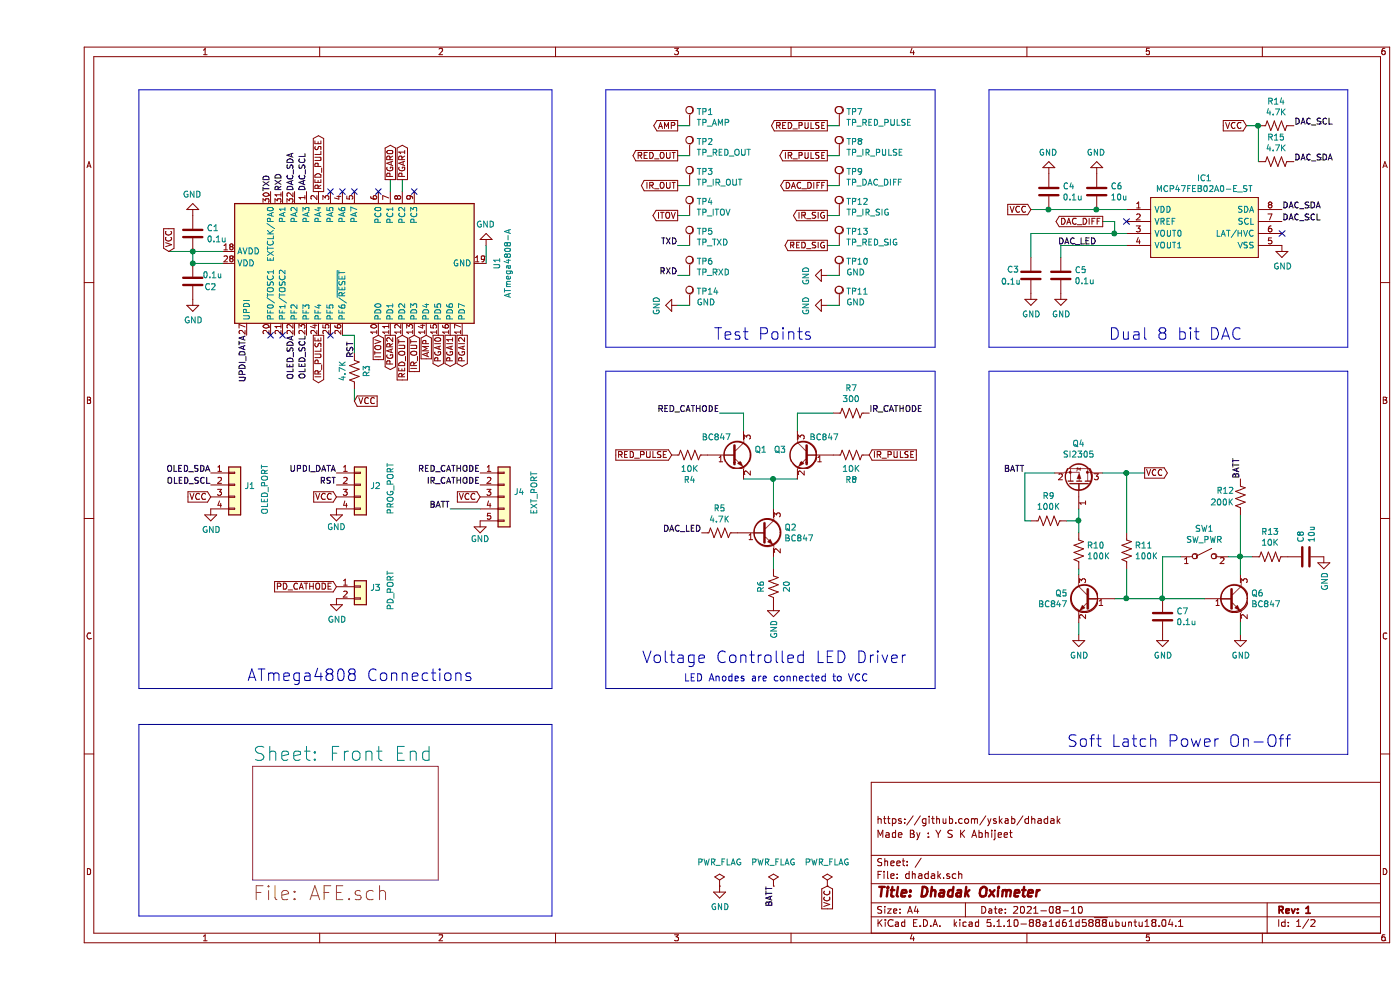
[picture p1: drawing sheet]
EESchema Schematic File Version 4
EELAYER 30 0
EELAYER END
$Descr A4 11693 8268
encoding utf-8
Sheet 1 2
Title "Dhadak Oximeter"
Date "2021-08-10"
Rev "1"
Comp ""
Comment1 "Made By : Y S K Abhijeet"
Comment2 "https://github.com/yskab/dhadak"
Comment3 ""
Comment4 ""
$EndDescr
$Comp
L Device:Q_NPN_BEC Q?
U 1 1
P 6050 4450
AR Path="/60F31C2B/60F4E1F8" Ref="Q?"  Part="1" 
AR Path="/60F4E1F8" Ref="Q2"  Part="1" 
F 0 "Q2" H 6241 4496 50  0000 L CNN
F 1 "BC847" H 6241 4405 50  0000 L CNN
F 2 "Package_TO_SOT_SMD:SOT-23" H 6250 4550 50  0001 C CNN
F 3 "~" H 6050 4450 50  0001 C CNN
	1    6050 4450
	1    0    0    -1  
$EndComp
$Comp
L power:GND #PWR?
U 1 1
P 6150 5050
AR Path="/60F31C2B/60F4E1FE" Ref="#PWR?"  Part="1" 
AR Path="/60F4E1FE" Ref="#PWR0101"  Part="1" 
F 0 "#PWR0101" H 6150 4800 50  0001 C CNN
F 1 "GND" V 6155 4922 50  0000 R CNN
F 2 "" H 6150 5050 50  0001 C CNN
F 3 "" H 6150 5050 50  0001 C CNN
	1    6150 5050
	1    0    0    -1  
$EndComp
$Comp
L Device:R_US R?
U 1 1
P 5450 3800
AR Path="/60F31C2B/60F4E206" Ref="R?"  Part="1" 
AR Path="/60F4E206" Ref="R4"  Part="1" 
F 0 "R4" V 5655 3800 50  0000 C CNN
F 1 "10K" V 5564 3800 50  0000 C CNN
F 2 "Resistor_SMD:R_0402_1005Metric" V 5490 3790 50  0001 C CNN
F 3 "~" H 5450 3800 50  0001 C CNN
	1    5450 3800
	0    1    1    0   
$EndComp
$Comp
L Device:R_US R?
U 1 1
P 6800 3800
AR Path="/60F31C2B/60F4E20C" Ref="R?"  Part="1" 
AR Path="/60F4E20C" Ref="R8"  Part="1" 
F 0 "R8" V 7005 3800 50  0000 C CNN
F 1 "10K" V 6914 3800 50  0000 C CNN
F 2 "Resistor_SMD:R_0402_1005Metric" V 6840 3790 50  0001 C CNN
F 3 "~" H 6800 3800 50  0001 C CNN
	1    6800 3800
	0    1    1    0   
$EndComp
$Comp
L Device:Q_NPN_BEC Q?
U 1 1
P 6450 3800
AR Path="/60F31C2B/60F4E214" Ref="Q?"  Part="1" 
AR Path="/60F4E214" Ref="Q3"  Part="1" 
F 0 "Q3" H 6641 3846 50  0000 L CNN
F 1 "BC847" H 6200 3950 50  0000 L CNN
F 2 "Package_TO_SOT_SMD:SOT-23" H 6650 3900 50  0001 C CNN
F 3 "~" H 6450 3800 50  0001 C CNN
	1    6450 3800
	-1   0    0    -1  
$EndComp
Text Label 5700 3450 2    50   ~ 0
RED_CATHODE
Text Label 6950 3450 0    50   ~ 0
IR_CATHODE
Wire Wire Line
	6350 3600 6350 3450
Wire Wire Line
	5900 3600 5900 3450
Wire Wire Line
	5700 3450 5900 3450
$Comp
L Device:Q_NPN_BEC Q?
U 1 1
P 5800 3800
AR Path="/60F31C2B/60F4E220" Ref="Q?"  Part="1" 
AR Path="/60F4E220" Ref="Q1"  Part="1" 
F 0 "Q1" H 5991 3846 50  0000 L CNN
F 1 "BC847" H 5550 3950 50  0000 L CNN
F 2 "Package_TO_SOT_SMD:SOT-23" H 6000 3900 50  0001 C CNN
F 3 "~" H 5800 3800 50  0001 C CNN
	1    5800 3800
	1    0    0    -1  
$EndComp
Text Label 5550 4450 2    50   ~ 0
DAC_LED
Wire Wire Line
	6150 4650 6150 4750
$Comp
L Device:R_US R?
U 1 1
P 6150 4900
AR Path="/60F31C2B/60F4E229" Ref="R?"  Part="1" 
AR Path="/60F4E229" Ref="R6"  Part="1" 
F 0 "R6" V 6250 4900 50  0000 C CNN
F 1 "20" V 6036 4900 50  0000 C CNN
F 2 "Resistor_SMD:R_0805_2012Metric" V 6190 4890 50  0001 C CNN
F 3 "~" H 6150 4900 50  0001 C CNN
	1    6150 4900
	-1   0    0    1   
$EndComp
$Comp
L Device:R_US R?
U 1 1
P 5700 4450
AR Path="/60F31C2B/60F4E22F" Ref="R?"  Part="1" 
AR Path="/60F4E22F" Ref="R5"  Part="1" 
F 0 "R5" V 5495 4450 50  0000 C CNN
F 1 "4.7K" V 5586 4450 50  0000 C CNN
F 2 "Resistor_SMD:R_0402_1005Metric" V 5740 4440 50  0001 C CNN
F 3 "~" H 5700 4450 50  0001 C CNN
	1    5700 4450
	0    1    1    0   
$EndComp
Text GLabel 5300 3800 0    50   Input ~ 0
RED_PULSE
Text GLabel 6950 3800 2    50   Input ~ 0
IR_PULSE
Wire Notes Line style solid
	850  750  4300 750 
Wire Notes Line style solid
	4750 750  7500 750 
Wire Notes Line style solid
	7500 2900 4750 2900
Text Notes 5650 2850 0    98   ~ 0
Test Points
Wire Notes Line style solid
	4750 750  4750 2900
Wire Notes Line style solid
	7500 750  7500 2900
Wire Wire Line
	8250 3950 8500 3950
$Comp
L Device:R_US R?
U 1 1
P 8450 4350
AR Path="/60F31C2B/60F6DB84" Ref="R?"  Part="1" 
AR Path="/60F6DB84" Ref="R9"  Part="1" 
F 0 "R9" V 8655 4350 50  0000 C CNN
F 1 "100K" V 8564 4350 50  0000 C CNN
F 2 "Resistor_SMD:R_0402_1005Metric" V 8490 4340 50  0001 C CNN
F 3 "~" H 8450 4350 50  0001 C CNN
	1    8450 4350
	0    -1   -1   0   
$EndComp
Wire Wire Line
	8600 4350 8700 4350
Wire Wire Line
	8700 4350 8700 4250
Wire Wire Line
	8250 4350 8300 4350
Wire Wire Line
	8250 3950 8250 4350
$Comp
L power:GND #PWR?
U 1 1
P 8700 5300
AR Path="/60F31C2B/60F6DB8E" Ref="#PWR?"  Part="1" 
AR Path="/60F6DB8E" Ref="#PWR0102"  Part="1" 
F 0 "#PWR0102" H 8700 5050 50  0001 C CNN
F 1 "GND" H 8705 5127 50  0000 C CNN
F 2 "" H 8700 5300 50  0001 C CNN
F 3 "" H 8700 5300 50  0001 C CNN
	1    8700 5300
	1    0    0    -1  
$EndComp
$Comp
L Device:R_US R?
U 1 1
P 8700 4600
AR Path="/60F31C2B/60F6DB94" Ref="R?"  Part="1" 
AR Path="/60F6DB94" Ref="R10"  Part="1" 
F 0 "R10" H 8768 4646 50  0000 L CNN
F 1 "100K" H 8768 4555 50  0000 L CNN
F 2 "Resistor_SMD:R_0402_1005Metric" V 8740 4590 50  0001 C CNN
F 3 "~" H 8700 4600 50  0001 C CNN
	1    8700 4600
	1    0    0    -1  
$EndComp
Wire Wire Line
	8700 4450 8700 4350
Connection ~ 8700 4350
Wire Wire Line
	9100 3950 9100 4450
Wire Wire Line
	8700 4750 8700 4800
Wire Wire Line
	9100 4750 9100 5000
Wire Wire Line
	9100 5000 9000 5000
Connection ~ 9100 5000
$Comp
L Switch:SW_SPST SW?
U 1 1
P 9750 4650
AR Path="/60F31C2B/60F6DBA2" Ref="SW?"  Part="1" 
AR Path="/60F6DBA2" Ref="SW1"  Part="1" 
F 0 "SW1" H 9750 4885 50  0000 C CNN
F 1 "SW_PWR" H 9750 4794 50  0000 C CNN
F 2 "Button_Switch_THT:SW_PUSH_6mm" H 9750 4650 50  0001 C CNN
F 3 "https://www.sunrom.com/m/4917" H 9750 4650 50  0001 C CNN
	1    9750 4650
	1    0    0    -1  
$EndComp
$Comp
L Device:C C7
U 1 1
P 9400 5150
AR Path="/60F6DBA9" Ref="C7"  Part="1" 
AR Path="/5FA16378/60F6DBA9" Ref="C?"  Part="1" 
AR Path="/5FE1F0AB/60F6DBA9" Ref="C?"  Part="1" 
AR Path="/606BED55/60F6DBA9" Ref="C?"  Part="1" 
AR Path="/60F31C2B/60F6DBA9" Ref="C?"  Part="1" 
F 0 "C7" H 9515 5196 50  0000 L CNN
F 1 "0.1u" H 9515 5105 50  0000 L CNN
F 2 "Capacitor_SMD:C_0402_1005Metric" H 9438 5000 50  0001 C CNN
F 3 "~" H 9400 5150 50  0001 C CNN
	1    9400 5150
	1    0    0    -1  
$EndComp
$Comp
L power:GND #PWR?
U 1 1
P 9400 5300
AR Path="/60F31C2B/60F6DBB1" Ref="#PWR?"  Part="1" 
AR Path="/60F6DBB1" Ref="#PWR0103"  Part="1" 
F 0 "#PWR0103" H 9400 5050 50  0001 C CNN
F 1 "GND" H 9405 5127 50  0000 C CNN
F 2 "" H 9400 5300 50  0001 C CNN
F 3 "" H 9400 5300 50  0001 C CNN
	1    9400 5300
	1    0    0    -1  
$EndComp
$Comp
L power:GND #PWR?
U 1 1
P 10050 5300
AR Path="/60F31C2B/60F6DBB7" Ref="#PWR?"  Part="1" 
AR Path="/60F6DBB7" Ref="#PWR0104"  Part="1" 
F 0 "#PWR0104" H 10050 5050 50  0001 C CNN
F 1 "GND" H 10055 5127 50  0000 C CNN
F 2 "" H 10050 5300 50  0001 C CNN
F 3 "" H 10050 5300 50  0001 C CNN
	1    10050 5300
	1    0    0    -1  
$EndComp
$Comp
L Device:C C8
U 1 1
P 10600 4650
AR Path="/60F6DBBD" Ref="C8"  Part="1" 
AR Path="/5FA16378/60F6DBBD" Ref="C?"  Part="1" 
AR Path="/5FE1F0AB/60F6DBBD" Ref="C?"  Part="1" 
AR Path="/606BED55/60F6DBBD" Ref="C?"  Part="1" 
AR Path="/60F31C2B/60F6DBBD" Ref="C?"  Part="1" 
F 0 "C8" H 10715 4696 50  0000 L CNN
F 1 "10u" H 10715 4605 50  0000 L CNN
F 2 "Capacitor_SMD:C_0805_2012Metric" H 10638 4500 50  0001 C CNN
F 3 "~" H 10600 4650 50  0001 C CNN
	1    10600 4650
	0    -1   -1   0   
$EndComp
$Comp
L power:GND #PWR?
U 1 1
P 10750 4650
AR Path="/60F31C2B/60F6DBC3" Ref="#PWR?"  Part="1" 
AR Path="/60F6DBC3" Ref="#PWR0105"  Part="1" 
F 0 "#PWR0105" H 10750 4400 50  0001 C CNN
F 1 "GND" V 10755 4522 50  0000 R CNN
F 2 "" H 10750 4650 50  0001 C CNN
F 3 "" H 10750 4650 50  0001 C CNN
	1    10750 4650
	1    0    0    -1  
$EndComp
Text Label 8250 3950 2    50   ~ 0
BATT
Text Label 10050 4000 1    50   ~ 0
BATT
Text Notes 8600 6250 0    98   ~ 0
Soft Latch Power On-Off
Wire Wire Line
	8700 5200 8700 5300
Wire Wire Line
	10050 5200 10050 5300
$Comp
L Device:Q_NPN_BEC Q?
U 1 1
P 8800 5000
AR Path="/60F31C2B/60F6DBD0" Ref="Q?"  Part="1" 
AR Path="/60F6DBD0" Ref="Q5"  Part="1" 
F 0 "Q5" H 8991 5046 50  0000 L CNN
F 1 "BC847" H 8991 4955 50  0000 L CNN
F 2 "Package_TO_SOT_SMD:SOT-23" H 9000 5100 50  0001 C CNN
F 3 "~" H 8800 5000 50  0001 C CNN
	1    8800 5000
	-1   0    0    -1  
$EndComp
$Comp
L Device:Q_NPN_BEC Q?
U 1 1
P 9950 5000
AR Path="/60F31C2B/60F6DBD6" Ref="Q?"  Part="1" 
AR Path="/60F6DBD6" Ref="Q6"  Part="1" 
F 0 "Q6" H 10141 5046 50  0000 L CNN
F 1 "BC847" H 10141 4955 50  0000 L CNN
F 2 "Package_TO_SOT_SMD:SOT-23" H 10150 5100 50  0001 C CNN
F 3 "~" H 9950 5000 50  0001 C CNN
	1    9950 5000
	1    0    0    -1  
$EndComp
Text Label 10400 1850 0    50   ~ 0
DAC_SCL
Text Label 10400 1750 0    50   ~ 0
DAC_SDA
Text Label 8850 2050 2    50   ~ 0
DAC_LED
$Comp
L power:GND #PWR?
U 1 1
P 10400 2050
AR Path="/60F31C2B/60F6DBEF" Ref="#PWR?"  Part="1" 
AR Path="/60F6DBEF" Ref="#PWR0106"  Part="1" 
F 0 "#PWR0106" H 10400 1800 50  0001 C CNN
F 1 "GND" H 10405 1877 50  0000 C CNN
F 2 "" H 10400 2050 50  0001 C CNN
F 3 "" H 10400 2050 50  0001 C CNN
	1    10400 2050
	1    0    0    -1  
$EndComp
Wire Notes Line style solid
	7950 6300 10950 6300
Wire Notes Line style solid
	7950 3100 10950 3100
$Comp
L Device:C C?
U 1 1
P 8850 1600
AR Path="/60F31C2B/60F6DBF7" Ref="C?"  Part="1" 
AR Path="/60F6DBF7" Ref="C6"  Part="1" 
F 0 "C6" H 8965 1646 50  0000 L CNN
F 1 "10u" H 8965 1555 50  0000 L CNN
F 2 "Capacitor_SMD:C_0805_2012Metric" H 8888 1450 50  0001 C CNN
F 3 "~" H 8850 1600 50  0001 C CNN
	1    8850 1600
	1    0    0    -1  
$EndComp
$Comp
L power:GND #PWR?
U 1 1
P 8850 1450
AR Path="/60F31C2B/60F6DBFD" Ref="#PWR?"  Part="1" 
AR Path="/60F6DBFD" Ref="#PWR0107"  Part="1" 
F 0 "#PWR0107" H 8850 1200 50  0001 C CNN
F 1 "GND" H 8855 1277 50  0000 C CNN
F 2 "" H 8850 1450 50  0001 C CNN
F 3 "" H 8850 1450 50  0001 C CNN
	1    8850 1450
	-1   0    0    1   
$EndComp
$Comp
L Device:C C?
U 1 1
P 8550 2300
AR Path="/60F31C2B/60F6DC03" Ref="C?"  Part="1" 
AR Path="/60F6DC03" Ref="C5"  Part="1" 
F 0 "C5" H 8665 2346 50  0000 L CNN
F 1 "0.1u" H 8665 2255 50  0000 L CNN
F 2 "Capacitor_SMD:C_0402_1005Metric" H 8588 2150 50  0001 C CNN
F 3 "~" H 8550 2300 50  0001 C CNN
	1    8550 2300
	1    0    0    -1  
$EndComp
$Comp
L Device:C C?
U 1 1
P 8300 2300
AR Path="/60F31C2B/60F6DC09" Ref="C?"  Part="1" 
AR Path="/60F6DC09" Ref="C3"  Part="1" 
F 0 "C3" H 8100 2350 50  0000 L CNN
F 1 "0.1u" H 8050 2250 50  0000 L CNN
F 2 "Capacitor_SMD:C_0402_1005Metric" H 8338 2150 50  0001 C CNN
F 3 "~" H 8300 2300 50  0001 C CNN
	1    8300 2300
	1    0    0    -1  
$EndComp
$Comp
L power:GND #PWR?
U 1 1
P 8550 2450
AR Path="/60F31C2B/60F6DC10" Ref="#PWR?"  Part="1" 
AR Path="/60F6DC10" Ref="#PWR0108"  Part="1" 
F 0 "#PWR0108" H 8550 2200 50  0001 C CNN
F 1 "GND" H 8555 2277 50  0000 C CNN
F 2 "" H 8550 2450 50  0001 C CNN
F 3 "" H 8550 2450 50  0001 C CNN
	1    8550 2450
	1    0    0    -1  
$EndComp
$Comp
L power:GND #PWR?
U 1 1
P 8300 2450
AR Path="/60F31C2B/60F6DC16" Ref="#PWR?"  Part="1" 
AR Path="/60F6DC16" Ref="#PWR0109"  Part="1" 
F 0 "#PWR0109" H 8300 2200 50  0001 C CNN
F 1 "GND" H 8305 2277 50  0000 C CNN
F 2 "" H 8300 2450 50  0001 C CNN
F 3 "" H 8300 2450 50  0001 C CNN
	1    8300 2450
	1    0    0    -1  
$EndComp
$Comp
L Device:R_US R?
U 1 1
P 10350 1350
AR Path="/6175E549/60F6DC1E" Ref="R?"  Part="1" 
AR Path="/60F6DC1E" Ref="R15"  Part="1" 
AR Path="/60F31C2B/60F6DC1E" Ref="R?"  Part="1" 
F 0 "R15" V 10145 1350 50  0000 C CNN
F 1 "4.7K" V 10236 1350 50  0000 C CNN
F 2 "Resistor_SMD:R_0402_1005Metric" V 10390 1340 50  0001 C CNN
F 3 "~" H 10350 1350 50  0001 C CNN
	1    10350 1350
	0    1    1    0   
$EndComp
$Comp
L Device:R_US R?
U 1 1
P 10350 1050
AR Path="/6175E549/60F6DC24" Ref="R?"  Part="1" 
AR Path="/60F6DC24" Ref="R14"  Part="1" 
AR Path="/60F31C2B/60F6DC24" Ref="R?"  Part="1" 
F 0 "R14" V 10145 1050 50  0000 C CNN
F 1 "4.7K" V 10236 1050 50  0000 C CNN
F 2 "Resistor_SMD:R_0402_1005Metric" V 10390 1040 50  0001 C CNN
F 3 "~" H 10350 1050 50  0001 C CNN
	1    10350 1050
	0    1    1    0   
$EndComp
Text Label 10500 1350 0    50   ~ 0
DAC_SDA
Text Label 10500 1050 0    50   ~ 0
DAC_SCL
Text GLabel 10100 1050 0    50   Input ~ 0
VCC
Wire Wire Line
	10200 1350 10200 1050
NoConn ~ 9100 1850
Wire Notes Line style solid
	10950 750  10950 2900
Wire Notes Line style solid
	7950 2900 7950 750 
Text Notes 8950 2850 0    98   ~ 0
Dual 8 bit DAC
Wire Notes Line style solid
	7950 2900 10950 2900
Wire Notes Line style solid
	7950 750  10950 750 
Wire Wire Line
	10100 1050 10200 1050
Connection ~ 10200 1050
Text GLabel 9250 3950 2    50   Output ~ 0
VCC
Wire Notes Line style solid
	10950 3100 10950 6300
Wire Notes Line style solid
	7950 3100 7950 6300
NoConn ~ 10400 1950
Wire Wire Line
	9950 4650 10050 4650
Connection ~ 10050 4650
Wire Wire Line
	10050 4650 10050 4800
Wire Wire Line
	10050 4650 10150 4650
$Comp
L Device:R_US R?
U 1 1
P 10050 4150
AR Path="/60F31C2B/60F6DC7A" Ref="R?"  Part="1" 
AR Path="/60F6DC7A" Ref="R12"  Part="1" 
F 0 "R12" H 10250 4100 50  0000 R CNN
F 1 "200K" H 10300 4200 50  0000 R CNN
F 2 "Resistor_SMD:R_0402_1005Metric" V 10090 4140 50  0001 C CNN
F 3 "~" H 10050 4150 50  0001 C CNN
	1    10050 4150
	-1   0    0    1   
$EndComp
$Comp
L Device:R_US R?
U 1 1
P 9100 4600
AR Path="/60F31C2B/60F6DC8F" Ref="R?"  Part="1" 
AR Path="/60F6DC8F" Ref="R11"  Part="1" 
F 0 "R11" H 9168 4646 50  0000 L CNN
F 1 "100K" H 9168 4555 50  0000 L CNN
F 2 "Resistor_SMD:R_0402_1005Metric" V 9140 4590 50  0001 C CNN
F 3 "~" H 9100 4600 50  0001 C CNN
	1    9100 4600
	1    0    0    -1  
$EndComp
$Comp
L Device:R_US R?
U 1 1
P 10300 4650
AR Path="/60F31C2B/60F6DC95" Ref="R?"  Part="1" 
AR Path="/60F6DC95" Ref="R13"  Part="1" 
F 0 "R13" V 10505 4650 50  0000 C CNN
F 1 "10K" V 10414 4650 50  0000 C CNN
F 2 "Resistor_SMD:R_0402_1005Metric" V 10340 4640 50  0001 C CNN
F 3 "~" H 10300 4650 50  0001 C CNN
	1    10300 4650
	0    -1   -1   0   
$EndComp
Text GLabel 8300 1750 0    50   Input ~ 0
VCC
Connection ~ 8850 1750
Wire Wire Line
	8850 1750 9100 1750
$Comp
L power:PWR_FLAG #FLG?
U 1 1
P 5700 7400
AR Path="/60F31C2B/60F7C1DE" Ref="#FLG?"  Part="1" 
AR Path="/60F7C1DE" Ref="#FLG0101"  Part="1" 
F 0 "#FLG0101" H 5700 7475 50  0001 C CNN
F 1 "PWR_FLAG" H 5700 7600 50  0000 C CNN
F 2 "" H 5700 7400 50  0001 C CNN
F 3 "~" H 5700 7400 50  0001 C CNN
	1    5700 7400
	1    0    0    -1  
$EndComp
$Comp
L power:GND #PWR?
U 1 1
P 5700 7400
AR Path="/60F31C2B/60F7C1E4" Ref="#PWR?"  Part="1" 
AR Path="/60F7C1E4" Ref="#PWR0110"  Part="1" 
F 0 "#PWR0110" H 5700 7150 50  0001 C CNN
F 1 "GND" H 5705 7227 50  0000 C CNN
F 2 "" H 5700 7400 50  0001 C CNN
F 3 "" H 5700 7400 50  0001 C CNN
	1    5700 7400
	1    0    0    -1  
$EndComp
$Comp
L power:PWR_FLAG #FLG?
U 1 1
P 6150 7400
AR Path="/60F31C2B/60F7C1EA" Ref="#FLG?"  Part="1" 
AR Path="/60F7C1EA" Ref="#FLG0102"  Part="1" 
F 0 "#FLG0102" H 6150 7475 50  0001 C CNN
F 1 "PWR_FLAG" H 6150 7600 50  0000 C CNN
F 2 "" H 6150 7400 50  0001 C CNN
F 3 "~" H 6150 7400 50  0001 C CNN
	1    6150 7400
	1    0    0    -1  
$EndComp
Text Label 6150 7400 3    50   ~ 0
BATT
Text GLabel 6600 7400 3    50   Input ~ 0
VCC
$Comp
L power:PWR_FLAG #FLG?
U 1 1
P 6600 7400
AR Path="/60F31C2B/60F7C1F2" Ref="#FLG?"  Part="1" 
AR Path="/60F7C1F2" Ref="#FLG0103"  Part="1" 
F 0 "#FLG0103" H 6600 7475 50  0001 C CNN
F 1 "PWR_FLAG" H 6600 7600 50  0000 C CNN
F 2 "" H 6600 7400 50  0001 C CNN
F 3 "~" H 6600 7400 50  0001 C CNN
	1    6600 7400
	1    0    0    -1  
$EndComp
$Sheet
S 1800 6400 1550 950 
U 60F86AF7
F0 "Front End" 118
F1 "AFE.sch" 118
$EndSheet
$Comp
L Device:R_US R?
U 1 1
P 6800 3450
AR Path="/60F31C2B/60F67117" Ref="R?"  Part="1" 
AR Path="/60F67117" Ref="R7"  Part="1" 
F 0 "R7" V 7005 3450 50  0000 C CNN
F 1 "300" V 6914 3450 50  0000 C CNN
F 2 "Resistor_SMD:R_0402_1005Metric" V 6840 3440 50  0001 C CNN
F 3 "~" H 6800 3450 50  0001 C CNN
	1    6800 3450
	0    -1   -1   0   
$EndComp
Wire Wire Line
	6350 3450 6650 3450
Wire Wire Line
	5900 4000 6150 4000
Connection ~ 6150 4000
Wire Wire Line
	6150 4000 6350 4000
$Comp
L Device:C C?
U 1 1
P 8450 1600
AR Path="/60F31C2B/611AFFF0" Ref="C?"  Part="1" 
AR Path="/611AFFF0" Ref="C4"  Part="1" 
F 0 "C4" H 8565 1646 50  0000 L CNN
F 1 "0.1u" H 8565 1555 50  0000 L CNN
F 2 "Capacitor_SMD:C_0402_1005Metric" H 8488 1450 50  0001 C CNN
F 3 "~" H 8450 1600 50  0001 C CNN
	1    8450 1600
	1    0    0    -1  
$EndComp
$Comp
L power:GND #PWR?
U 1 1
P 8450 1450
AR Path="/60F31C2B/611AFFF6" Ref="#PWR?"  Part="1" 
AR Path="/611AFFF6" Ref="#PWR0111"  Part="1" 
F 0 "#PWR0111" H 8450 1200 50  0001 C CNN
F 1 "GND" H 8455 1277 50  0000 C CNN
F 2 "" H 8450 1450 50  0001 C CNN
F 3 "" H 8450 1450 50  0001 C CNN
	1    8450 1450
	-1   0    0    1   
$EndComp
Wire Wire Line
	8300 1750 8450 1750
Wire Wire Line
	8450 1750 8850 1750
Connection ~ 8450 1750
Wire Wire Line
	8550 2050 9100 2050
Wire Wire Line
	8300 2150 8300 1950
Text GLabel 8900 1850 0    50   Output ~ 0
DAC_DIFF
$Comp
L mcp47:MCP47FEB02A0-E_ST IC?
U 1 1
P 9100 1750
AR Path="/60F31C2B/60F6DC88" Ref="IC?"  Part="1" 
AR Path="/60F6DC88" Ref="IC1"  Part="1" 
F 0 "IC1" H 9750 2015 50  0000 C CNN
F 1 "MCP47FEB02A0-E_ST" H 9750 1924 50  0000 C CNN
F 2 "Package_SO:TSSOP-8_4.4x3mm_P0.65mm" H 10250 1850 50  0001 L CNN
F 3 "http://www.microchip.com/mymicrochip/filehandler.aspx?ddocname=en573220" H 10250 1750 50  0001 L CNN
F 4 "DAC 8-Bit 2-Ch I2C 8-Pin TSSOP Microchip MCP47FEB02A0-E/ST, 2-channel 8 bit Serial DAC, 8-Pin TSSOP" H 10250 1650 50  0001 L CNN "Description"
F 5 "1.2" H 10250 1550 50  0001 L CNN "Height"
F 6 "Microchip" H 10250 1450 50  0001 L CNN "Manufacturer_Name"
F 7 "MCP47FEB02A0-E/ST" H 10250 1350 50  0001 L CNN "Manufacturer_Part_Number"
F 8 "579-MCP47FEB02A0EST" H 10250 1250 50  0001 L CNN "Mouser Part Number"
F 9 "https://www.mouser.co.uk/ProductDetail/Microchip-Technology/MCP47FEB02A0-E-ST?qs=rQCxX1QmdjKDJonwz1QvmA%3D%3D" H 10250 1150 50  0001 L CNN "Mouser Price/Stock"
F 10 "MCP47FEB02A0-E/ST" H 10250 1050 50  0001 L CNN "Arrow Part Number"
F 11 "https://www.arrow.com/en/products/mcp47feb02a0-est/microchip-technology" H 10250 950 50  0001 L CNN "Arrow Price/Stock"
	1    9100 1750
	1    0    0    -1  
$EndComp
Wire Wire Line
	8550 2050 8550 2150
$Comp
L Device:Q_PMOS_GSD Q4
U 1 1
P 8700 4050
F 0 "Q4" V 9042 4050 50  0000 C CNN
F 1 "SI2305" V 8951 4050 50  0000 C CNN
F 2 "Package_TO_SOT_SMD:SOT-23" H 8900 4150 50  0001 C CNN
F 3 "~" H 8700 4050 50  0001 C CNN
	1    8700 4050
	0    1    -1   0   
$EndComp
Wire Wire Line
	8900 3950 9100 3950
Connection ~ 9100 3950
Wire Wire Line
	9100 3950 9250 3950
Connection ~ 9400 5000
Wire Wire Line
	9100 5000 9400 5000
Wire Wire Line
	9400 5000 9400 4650
Wire Wire Line
	9400 4650 9550 4650
Wire Wire Line
	9400 5000 9750 5000
Wire Wire Line
	10050 4300 10050 4650
Text Label 2050 1600 1    50   ~ 0
RXD
Text Label 1950 1600 1    50   ~ 0
TXD
$Comp
L power:GND #PWR?
U 1 1
P 3700 4350
AR Path="/60F31C2B/60F4E294" Ref="#PWR?"  Part="1" 
AR Path="/60F4E294" Ref="#PWR0112"  Part="1" 
F 0 "#PWR0112" H 3700 4100 50  0001 C CNN
F 1 "GND" H 3700 4200 50  0000 C CNN
F 2 "" H 3700 4350 50  0001 C CNN
F 3 "" H 3700 4350 50  0001 C CNN
	1    3700 4350
	-1   0    0    -1  
$EndComp
Text GLabel 3700 4150 0    50   Input ~ 0
VCC
$Comp
L power:GND #PWR?
U 1 1
P 2500 4250
AR Path="/60F31C2B/60F4E28D" Ref="#PWR?"  Part="1" 
AR Path="/60F4E28D" Ref="#PWR0113"  Part="1" 
F 0 "#PWR0113" H 2500 4000 50  0001 C CNN
F 1 "GND" H 2500 4100 50  0000 C CNN
F 2 "" H 2500 4250 50  0001 C CNN
F 3 "" H 2500 4250 50  0001 C CNN
	1    2500 4250
	1    0    0    -1  
$EndComp
Text Label 2500 3950 2    50   ~ 0
UPDI_DATA
Text Label 3700 3950 2    50   ~ 0
RED_CATHODE
Text Label 3700 4050 2    50   ~ 0
IR_CATHODE
Text Label 3450 4250 2    50   ~ 0
BATT
Connection ~ 1300 2200
Wire Wire Line
	1300 2200 1300 2100
Connection ~ 1300 2100
Text GLabel 1100 2100 1    50   Input ~ 0
VCC
Wire Wire Line
	1100 2100 1300 2100
Wire Wire Line
	1300 2200 1550 2200
$Comp
L power:GND #PWR?
U 1 1
P 2500 5000
AR Path="/60F31C2B/60F4E256" Ref="#PWR?"  Part="1" 
AR Path="/60F4E256" Ref="#PWR0115"  Part="1" 
F 0 "#PWR0115" H 2500 4750 50  0001 C CNN
F 1 "GND" H 2505 4827 50  0000 C CNN
F 2 "" H 2500 5000 50  0001 C CNN
F 3 "" H 2500 5000 50  0001 C CNN
	1    2500 5000
	1    0    0    -1  
$EndComp
Text GLabel 2500 4900 0    50   Input ~ 0
PD_CATHODE
Text GLabel 1450 4150 0    50   Input ~ 0
VCC
Text Label 1450 4050 2    50   ~ 0
OLED_SCL
Text Label 1450 3950 2    50   ~ 0
OLED_SDA
Wire Wire Line
	1300 2100 1550 2100
Text Label 2150 2800 3    50   ~ 0
OLED_SDA
Text Label 2250 2800 3    50   ~ 0
OLED_SCL
Text GLabel 3050 2800 3    50   Input ~ 0
RED_OUT
Text GLabel 3150 2800 3    50   Input ~ 0
IR_OUT
Text GLabel 2850 2800 3    50   Input ~ 0
ITOV
Text GLabel 3250 2800 3    50   Input ~ 0
AMP
Text GLabel 2350 2800 3    50   Output ~ 0
IR_PULSE
Text GLabel 2350 1600 1    50   Output ~ 0
RED_PULSE
Text Notes 1750 5700 0    98   ~ 0
ATmega4808 Connections
Text Label 1750 2800 3    50   ~ 0
UPDI_DATA
NoConn ~ 2050 2800
$Comp
L power:GND #PWR?
U 1 1
P 1300 1800
AR Path="/60F31C2B/60F4E1EC" Ref="#PWR?"  Part="1" 
AR Path="/60F4E1EC" Ref="#PWR0116"  Part="1" 
F 0 "#PWR0116" H 1300 1550 50  0001 C CNN
F 1 "GND" H 1305 1627 50  0000 C CNN
F 2 "" H 1300 1800 50  0001 C CNN
F 3 "" H 1300 1800 50  0001 C CNN
	1    1300 1800
	-1   0    0    1   
$EndComp
$Comp
L Device:C C?
U 1 1
P 1300 1950
AR Path="/60F31C2B/60F4E1E6" Ref="C?"  Part="1" 
AR Path="/60F4E1E6" Ref="C1"  Part="1" 
F 0 "C1" H 1415 1996 50  0000 L CNN
F 1 "0.1u" H 1415 1905 50  0000 L CNN
F 2 "Capacitor_SMD:C_0402_1005Metric" H 1338 1800 50  0001 C CNN
F 3 "~" H 1300 1950 50  0001 C CNN
	1    1300 1950
	1    0    0    -1  
$EndComp
$Comp
L power:GND #PWR?
U 1 1
P 3750 2050
AR Path="/60F31C2B/60F4E1DE" Ref="#PWR?"  Part="1" 
AR Path="/60F4E1DE" Ref="#PWR0117"  Part="1" 
F 0 "#PWR0117" H 3750 1800 50  0001 C CNN
F 1 "GND" H 3755 1877 50  0000 C CNN
F 2 "" H 3750 2050 50  0001 C CNN
F 3 "" H 3750 2050 50  0001 C CNN
	1    3750 2050
	-1   0    0    1   
$EndComp
$Comp
L Device:C C?
U 1 1
P 1300 2350
AR Path="/60F31C2B/60F4E1D8" Ref="C?"  Part="1" 
AR Path="/60F4E1D8" Ref="C2"  Part="1" 
F 0 "C2" H 1100 2400 50  0000 L CNN
F 1 "0.1u" H 1050 2300 50  0000 L CNN
F 2 "Capacitor_SMD:C_0402_1005Metric" H 1338 2200 50  0001 C CNN
F 3 "~" H 1300 2350 50  0001 C CNN
	1    1300 2350
	-1   0    0    1   
$EndComp
$Comp
L power:GND #PWR?
U 1 1
P 1300 2500
AR Path="/60F31C2B/60F4E1D2" Ref="#PWR?"  Part="1" 
AR Path="/60F4E1D2" Ref="#PWR0118"  Part="1" 
F 0 "#PWR0118" H 1300 2250 50  0001 C CNN
F 1 "GND" H 1305 2327 50  0000 C CNN
F 2 "" H 1300 2500 50  0001 C CNN
F 3 "" H 1300 2500 50  0001 C CNN
	1    1300 2500
	1    0    0    -1  
$EndComp
Text Label 2250 1600 1    50   ~ 0
DAC_SCL
Text Label 2150 1600 1    50   ~ 0
DAC_SDA
$Comp
L power:GND #PWR?
U 1 1
P 1450 4250
AR Path="/60F31C2B/60F4E1C7" Ref="#PWR?"  Part="1" 
AR Path="/60F4E1C7" Ref="#PWR0119"  Part="1" 
F 0 "#PWR0119" H 1450 4000 50  0001 C CNN
F 1 "GND" H 1455 4077 50  0000 C CNN
F 2 "" H 1450 4250 50  0001 C CNN
F 3 "" H 1450 4250 50  0001 C CNN
	1    1450 4250
	1    0    0    -1  
$EndComp
Wire Notes Line style solid
	850  5750 4300 5750
Wire Notes Line style solid
	4300 750  4300 5750
Text Label 2500 4050 2    50   ~ 0
RST
Text GLabel 2500 4150 0    50   Input ~ 0
VCC
$Comp
L Connector_Generic:Conn_01x02 J3
U 1 1
P 2700 4900
F 0 "J3" H 2780 4892 50  0000 L CNN
F 1 "PD_PORT" V 2950 4700 50  0000 L CNN
F 2 "Connector_PinHeader_2.00mm:PinHeader_1x02_P2.00mm_Vertical" H 2700 4900 50  0001 C CNN
F 3 "~" H 2700 4900 50  0001 C CNN
	1    2700 4900
	1    0    0    -1  
$EndComp
$Comp
L Connector_Generic:Conn_01x04 J2
U 1 1
P 2700 4050
F 0 "J2" H 2780 4042 50  0000 L CNN
F 1 "PROG_PORT" V 2950 3800 50  0000 L CNN
F 2 "Connector_PinHeader_2.54mm:PinHeader_1x04_P2.54mm_Vertical" H 2700 4050 50  0001 C CNN
F 3 "~" H 2700 4050 50  0001 C CNN
	1    2700 4050
	1    0    0    -1  
$EndComp
$Comp
L Connector_Generic:Conn_01x04 J1
U 1 1
P 1650 4050
F 0 "J1" H 1730 4042 50  0000 L CNN
F 1 "OLED_PORT" V 1900 3800 50  0000 L CNN
F 2 "Connector_PinHeader_2.54mm:PinHeader_1x04_P2.54mm_Vertical" H 1650 4050 50  0001 C CNN
F 3 "~" H 1650 4050 50  0001 C CNN
	1    1650 4050
	1    0    0    -1  
$EndComp
$Comp
L Connector_Generic:Conn_01x05 J4
U 1 1
P 3900 4150
F 0 "J4" H 3980 4192 50  0000 L CNN
F 1 "EXT_PORT" V 4150 4000 50  0000 L CNN
F 2 "Connector_PinHeader_2.54mm:PinHeader_1x05_P2.54mm_Vertical" H 3900 4150 50  0001 C CNN
F 3 "~" H 3900 4150 50  0001 C CNN
	1    3900 4150
	1    0    0    -1  
$EndComp
Wire Wire Line
	3450 4250 3700 4250
Wire Wire Line
	3750 2050 3750 2200
Wire Notes Line style solid
	4750 3100 7500 3100
Wire Notes Line style solid
	4750 5750 7500 5750
Text Notes 5400 5700 0    59   ~ 0
LED Anodes are connected to VCC
Text Notes 5050 5550 0    98   ~ 0
Voltage Controlled LED Driver
Wire Notes Line style solid
	7500 3100 7500 5750
Wire Notes Line style solid
	4750 3100 4750 5750
Wire Notes Line style solid
	850  6050 4300 6050
Wire Notes Line style solid
	4300 6050 4300 7650
Wire Notes Line style solid
	4300 7650 850  7650
Wire Notes Line style solid
	850  7650 850  6050
Wire Wire Line
	8300 1950 9000 1950
Wire Wire Line
	8900 1850 9000 1850
Wire Wire Line
	9000 1850 9000 1950
Connection ~ 9000 1950
Wire Wire Line
	9000 1950 9100 1950
Text GLabel 3350 2800 3    50   Output ~ 0
PGAI0
Text GLabel 3450 2800 3    50   Output ~ 0
PGAI1
Text GLabel 3550 2800 3    50   Output ~ 0
PGAI2
Text GLabel 2950 1500 1    50   Output ~ 0
PGAR0
Text GLabel 3050 1500 1    50   Output ~ 0
PGAR1
Text GLabel 2950 2800 3    50   Output ~ 0
PGAR2
Wire Wire Line
	2950 1500 2950 1600
Wire Wire Line
	3050 1500 3050 1600
NoConn ~ 2550 1600
NoConn ~ 2650 1600
$Comp
L MCU_Microchip_ATmega:ATmega4808-A U?
U 1 1
P 2650 2200
AR Path="/60F31C2B/60F4E25D" Ref="U?"  Part="1" 
AR Path="/60F4E25D" Ref="U1"  Part="1" 
F 0 "U1" H 2650 1011 50  0000 C CNN
F 1 "ATmega4808-A" H 2650 920 50  0000 C CNN
F 2 "Package_QFP:TQFP-32_7x7mm_P0.8mm" H 2650 2200 50  0001 C CIN
F 3 "http://ww1.microchip.com/downloads/en/DeviceDoc/40002017A.pdf" H 2650 2200 50  0001 C CNN
	1    2650 2200
	0    -1   -1   0   
$EndComp
$Comp
L Device:R_US R?
U 1 1
P 2650 3100
AR Path="/6175E549/60F4E2A4" Ref="R?"  Part="1" 
AR Path="/60F4E2A4" Ref="R3"  Part="1" 
AR Path="/60F31C2B/60F4E2A4" Ref="R?"  Part="1" 
F 0 "R3" V 2750 3100 50  0000 C CNN
F 1 "4.7K" V 2550 3100 50  0000 C CNN
F 2 "Resistor_SMD:R_0402_1005Metric" V 2690 3090 50  0001 C CNN
F 3 "~" H 2650 3100 50  0001 C CNN
	1    2650 3100
	1    0    0    -1  
$EndComp
Text GLabel 2650 3350 2    50   Input ~ 0
VCC
Wire Wire Line
	2550 2800 2650 2800
Wire Wire Line
	2650 2800 2650 2950
Wire Wire Line
	2650 3250 2650 3350
NoConn ~ 2450 1600
NoConn ~ 3150 1600
NoConn ~ 1950 2800
Text Label 2650 2850 3    50   ~ 0
RST
NoConn ~ 2450 2800
Wire Wire Line
	6600 2550 6700 2550
Wire Wire Line
	6600 2300 6700 2300
Wire Wire Line
	6600 1800 6700 1800
Wire Wire Line
	6600 1550 6700 1550
Wire Wire Line
	6600 2050 6700 2050
Wire Wire Line
	6600 1300 6700 1300
Wire Wire Line
	6700 1050 6600 1050
$Comp
L power:GND #PWR?
U 1 1
P 6600 2550
AR Path="/60F31C2B/6112C9AC" Ref="#PWR?"  Part="1" 
AR Path="/6112C9AC" Ref="#PWR0134"  Part="1" 
F 0 "#PWR0134" H 6600 2300 50  0001 C CNN
F 1 "GND" H 6605 2377 50  0000 C CNN
F 2 "" H 6600 2550 50  0001 C CNN
F 3 "" H 6600 2550 50  0001 C CNN
	1    6600 2550
	0    1    1    0   
$EndComp
$Comp
L Connector:TestPoint TP11
U 1 1
P 6700 2550
F 0 "TP11" H 6758 2668 50  0000 L CNN
F 1 "GND" H 6758 2577 50  0000 L CNN
F 2 "TestPoint:TestPoint_Pad_1.0x1.0mm" H 6900 2550 50  0001 C CNN
F 3 "~" H 6900 2550 50  0001 C CNN
	1    6700 2550
	1    0    0    -1  
$EndComp
$Comp
L Connector:TestPoint TP10
U 1 1
P 6700 2300
F 0 "TP10" H 6758 2418 50  0000 L CNN
F 1 "GND" H 6758 2327 50  0000 L CNN
F 2 "TestPoint:TestPoint_Pad_1.0x1.0mm" H 6900 2300 50  0001 C CNN
F 3 "~" H 6900 2300 50  0001 C CNN
	1    6700 2300
	1    0    0    -1  
$EndComp
$Comp
L power:GND #PWR?
U 1 1
P 6600 2300
AR Path="/60F31C2B/6112740B" Ref="#PWR?"  Part="1" 
AR Path="/6112740B" Ref="#PWR0114"  Part="1" 
F 0 "#PWR0114" H 6600 2050 50  0001 C CNN
F 1 "GND" H 6605 2127 50  0000 C CNN
F 2 "" H 6600 2300 50  0001 C CNN
F 3 "" H 6600 2300 50  0001 C CNN
	1    6600 2300
	0    1    1    0   
$EndComp
Text GLabel 6600 2050 0    50   Output ~ 0
RED_SIG
Text GLabel 6600 1800 0    50   Output ~ 0
IR_SIG
$Comp
L Connector:TestPoint TP13
U 1 1
P 6700 2050
F 0 "TP13" H 6758 2168 50  0000 L CNN
F 1 "TP_RED_SIG" H 6758 2077 50  0000 L CNN
F 2 "TestPoint:TestPoint_Pad_1.0x1.0mm" H 6900 2050 50  0001 C CNN
F 3 "~" H 6900 2050 50  0001 C CNN
	1    6700 2050
	1    0    0    -1  
$EndComp
$Comp
L Connector:TestPoint TP12
U 1 1
P 6700 1800
F 0 "TP12" H 6758 1918 50  0000 L CNN
F 1 "TP_IR_SIG" H 6758 1827 50  0000 L CNN
F 2 "TestPoint:TestPoint_Pad_1.0x1.0mm" H 6900 1800 50  0001 C CNN
F 3 "~" H 6900 1800 50  0001 C CNN
	1    6700 1800
	1    0    0    -1  
$EndComp
$Comp
L Connector:TestPoint TP7
U 1 1
P 6700 1050
F 0 "TP7" H 6758 1168 50  0000 L CNN
F 1 "TP_RED_PULSE" H 6758 1077 50  0000 L CNN
F 2 "TestPoint:TestPoint_Pad_1.0x1.0mm" H 6900 1050 50  0001 C CNN
F 3 "~" H 6900 1050 50  0001 C CNN
	1    6700 1050
	1    0    0    -1  
$EndComp
$Comp
L Connector:TestPoint TP9
U 1 1
P 6700 1550
F 0 "TP9" H 6758 1668 50  0000 L CNN
F 1 "TP_DAC_DIFF" H 6758 1577 50  0000 L CNN
F 2 "TestPoint:TestPoint_Pad_1.0x1.0mm" H 6900 1550 50  0001 C CNN
F 3 "~" H 6900 1550 50  0001 C CNN
	1    6700 1550
	1    0    0    -1  
$EndComp
$Comp
L Connector:TestPoint TP8
U 1 1
P 6700 1300
F 0 "TP8" H 6758 1418 50  0000 L CNN
F 1 "TP_IR_PULSE" H 6758 1327 50  0000 L CNN
F 2 "TestPoint:TestPoint_Pad_1.0x1.0mm" H 6900 1300 50  0001 C CNN
F 3 "~" H 6900 1300 50  0001 C CNN
	1    6700 1300
	1    0    0    -1  
$EndComp
Text GLabel 6600 1300 0    50   Output ~ 0
IR_PULSE
Text GLabel 6600 1050 0    50   Output ~ 0
RED_PULSE
Text GLabel 6600 1550 0    50   Output ~ 0
DAC_DIFF
Text GLabel 5350 1050 0    50   Output ~ 0
AMP
Text GLabel 5350 1550 0    50   Output ~ 0
IR_OUT
Text GLabel 5350 1300 0    50   Output ~ 0
RED_OUT
Text GLabel 5350 1800 0    50   Output ~ 0
ITOV
$Comp
L Connector:TestPoint TP4
U 1 1
P 5450 1800
F 0 "TP4" H 5508 1918 50  0000 L CNN
F 1 "TP_ITOV" H 5508 1827 50  0000 L CNN
F 2 "TestPoint:TestPoint_Pad_1.0x1.0mm" H 5650 1800 50  0001 C CNN
F 3 "~" H 5650 1800 50  0001 C CNN
	1    5450 1800
	1    0    0    -1  
$EndComp
$Comp
L Connector:TestPoint TP2
U 1 1
P 5450 1300
F 0 "TP2" H 5508 1418 50  0000 L CNN
F 1 "TP_RED_OUT" H 5508 1327 50  0000 L CNN
F 2 "TestPoint:TestPoint_Pad_1.0x1.0mm" H 5650 1300 50  0001 C CNN
F 3 "~" H 5650 1300 50  0001 C CNN
	1    5450 1300
	1    0    0    -1  
$EndComp
$Comp
L Connector:TestPoint TP3
U 1 1
P 5450 1550
F 0 "TP3" H 5508 1668 50  0000 L CNN
F 1 "TP_IR_OUT" H 5508 1577 50  0000 L CNN
F 2 "TestPoint:TestPoint_Pad_1.0x1.0mm" H 5650 1550 50  0001 C CNN
F 3 "~" H 5650 1550 50  0001 C CNN
	1    5450 1550
	1    0    0    -1  
$EndComp
$Comp
L Connector:TestPoint TP5
U 1 1
P 5450 2050
F 0 "TP5" H 5508 2168 50  0000 L CNN
F 1 "TP_TXD" H 5508 2077 50  0000 L CNN
F 2 "TestPoint:TestPoint_Pad_1.0x1.0mm" H 5650 2050 50  0001 C CNN
F 3 "~" H 5650 2050 50  0001 C CNN
	1    5450 2050
	1    0    0    -1  
$EndComp
$Comp
L Connector:TestPoint TP6
U 1 1
P 5450 2300
F 0 "TP6" H 5508 2418 50  0000 L CNN
F 1 "TP_RXD" H 5508 2327 50  0000 L CNN
F 2 "TestPoint:TestPoint_Pad_1.0x1.0mm" H 5650 2300 50  0001 C CNN
F 3 "~" H 5650 2300 50  0001 C CNN
	1    5450 2300
	1    0    0    -1  
$EndComp
Text Label 5350 2050 2    50   ~ 0
TXD
Text Label 5350 2300 2    50   ~ 0
RXD
$Comp
L Connector:TestPoint TP14
U 1 1
P 5450 2550
F 0 "TP14" H 5508 2668 50  0000 L CNN
F 1 "GND" H 5508 2577 50  0000 L CNN
F 2 "TestPoint:TestPoint_Pad_1.0x1.0mm" H 5650 2550 50  0001 C CNN
F 3 "~" H 5650 2550 50  0001 C CNN
	1    5450 2550
	1    0    0    -1  
$EndComp
$Comp
L power:GND #PWR?
U 1 1
P 5350 2550
AR Path="/60F31C2B/6115983B" Ref="#PWR?"  Part="1" 
AR Path="/6115983B" Ref="#PWR01"  Part="1" 
F 0 "#PWR01" H 5350 2300 50  0001 C CNN
F 1 "GND" H 5355 2377 50  0000 C CNN
F 2 "" H 5350 2550 50  0001 C CNN
F 3 "" H 5350 2550 50  0001 C CNN
	1    5350 2550
	0    1    1    0   
$EndComp
$Comp
L Connector:TestPoint TP1
U 1 1
P 5450 1050
F 0 "TP1" H 5508 1168 50  0000 L CNN
F 1 "TP_AMP" H 5508 1077 50  0000 L CNN
F 2 "TestPoint:TestPoint_Pad_1.0x1.0mm" H 5650 1050 50  0001 C CNN
F 3 "~" H 5650 1050 50  0001 C CNN
	1    5450 1050
	1    0    0    -1  
$EndComp
Wire Wire Line
	5450 1050 5350 1050
Wire Wire Line
	5450 1300 5350 1300
Wire Wire Line
	5450 1550 5350 1550
Wire Wire Line
	5450 1800 5350 1800
Wire Wire Line
	5450 2050 5350 2050
Wire Wire Line
	5450 2300 5350 2300
Wire Wire Line
	5350 2550 5450 2550
Wire Notes Line style solid
	850  750  850  5750
Wire Wire Line
	6150 4000 6150 4250
NoConn ~ 2850 1600
$EndSCHEMATC
